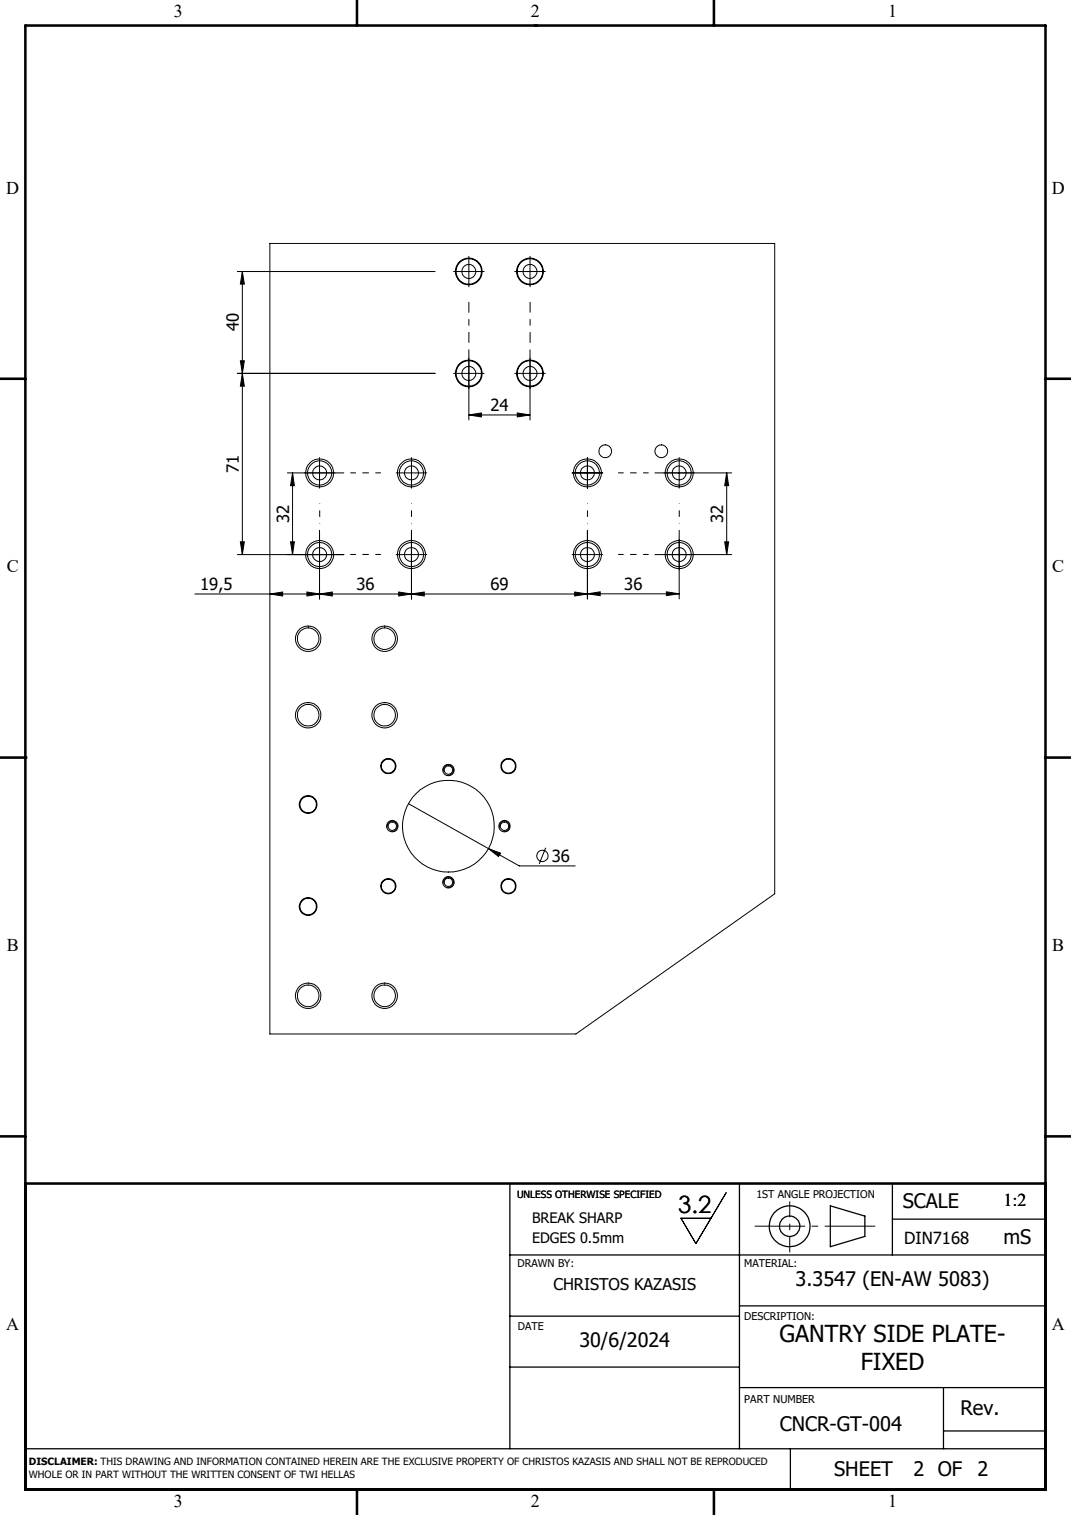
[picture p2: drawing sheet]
<svg xmlns="http://www.w3.org/2000/svg" width="210mm" height="297mm" viewBox="0 0 210 297" stroke-linecap="round" stroke-linejoin="round" font-family="sans-serif">
<g fill="none" stroke="#000" stroke-width=".2">
<path d="M46.5 53.2h38.8M47.5 53.2v55.5M47.5 53.2l.4 2.5h-.8zM52.9 47.7h99v127.5l-39 27.5h-60zM88.9 53.2h6M91.9 50.2v6M100.9 53.2h6M103.9 50.2v6M46.5 73.2h38.8M47.1 70.7h.8l-.4 2.5zM47.5 73.2l.4 2.5h-.8zM88.9 73.2h6"/>
<path d="M91.9 68.6v13.7M100.9 73.2h6M103.9 68.6v13.7M56.3 92.7h11.1M57.4 92.7l.3 2.5h-.7zM57.4 92.7v16M62.7 89.7v6M77.7 92.7h6M80.7 89.7v6M91.9 81.3l2.5-.3v.7zM91.9 81.3h12M101.4 81l2.5 .3-2.5 .4z"/>
<path d="M112.2 92.7h6M115.2 89.7v6M128.4 92.7h15.1M133.2 89.7v6M142.5 92.7l.4 2.5h-.8zM142.5 92.7v16M46.5 108.7h20.9M47.1 106.2h.8l-.4 2.5zM52.9 116.4l2.5-.3v.7zM57 106.2h.7l-.3 2.5zM60.2 116.1l2.5 .3-2.5 .4zM62.7 116.4l2.5-.3v.7z"/>
<path d="M62.7 104v13.4M77.7 108.7h6M78.2 116.1l2.5 .3-2.5 .4zM80.7 116.4l2.5-.3v.7zM80.7 104v13.4M112.2 108.7h6M112.7 116.1l2.5 .3-2.5 .4zM115.2 104v13.4M115.2 116.4h-77M115.2 116.4l2.5-.4v.8zM115.2 116.4h18M128.4 108.7h15.1"/>
<path d="M130.7 116l2.5 .4-2.5 .4zM133.2 104v13.4M142.1 106.2h.8l-.4 2.5zM80.1 157.5l21.7 12.3h11M87 151.2a1 1 0 0 1 .8-1.2 1 1 0 0 1 1.1 1.1 1 1 0 0 1-1.2 .8M76 162.2a1 1 0 0 1 .8-1.2 1 1 0 0 1 1.1 1.1 1 1 0 0 1-1.2 .8M87 173.2a.99 .99 0 0 1 .8-1.2 .99 .99 0 0 1 1.1 1 .99 .99 0 0 1-1.2 .9M95.8 166.4l2.3 .8-.3 .7zM98 162.2a1 1 0 0 1 .8-1.2 1 1 0 0 1 1.1 1.1 1 1 0 0 1-1.2 .8M107 166.2l-1.3 3.2M142.4 233.8l-5.9 10-3-5h5.9"/>
<circle cx="91.9" cy="53.2" r="2.5"/>
<circle cx="91.9" cy="53.2" r="2.64"/>
<circle cx="91.9" cy="53.2" r="1.38"/>
<circle cx="103.9" cy="53.2" r="2.5"/>
<circle cx="103.9" cy="53.2" r="1.38"/>
<circle cx="103.9" cy="53.2" r="2.63"/>
<circle cx="91.9" cy="73.2" r="2.5"/>
<circle cx="91.9" cy="73.2" r="2.64"/>
<circle cx="91.9" cy="73.2" r="1.37"/>
<circle cx="103.9" cy="73.2" r="2.5"/>
<circle cx="103.9" cy="73.2" r="1.37"/>
<circle cx="103.9" cy="73.2" r="2.63"/>
<circle cx="62.7" cy="92.7" r="2.38"/>
<circle cx="62.7" cy="92.7" r="2.75"/>
<circle cx="62.7" cy="92.7" r="1.38"/>
<circle cx="80.7" cy="92.7" r="2.38"/>
<circle cx="80.7" cy="92.7" r="2.75"/>
<circle cx="80.7" cy="92.7" r="1.38"/>
<circle cx="115.2" cy="92.7" r="2.38"/>
<circle cx="115.2" cy="92.7" r="2.75"/>
<circle cx="115.2" cy="92.7" r="1.38"/>
<circle cx="118.7" cy="88.5" r="1.25"/>
<circle cx="129.7" cy="88.5" r="1.25"/>
<circle cx="133.2" cy="92.7" r="2.75"/>
<circle cx="133.2" cy="92.7" r="1.38"/>
<circle cx="133.2" cy="92.7" r="2.37"/>
<circle cx="62.7" cy="108.7" r="2.38"/>
<circle cx="62.7" cy="108.7" r="2.75"/>
<circle cx="62.7" cy="108.7" r="1.38"/>
<circle cx="80.7" cy="108.7" r="2.38"/>
<circle cx="80.7" cy="108.7" r="2.75"/>
<circle cx="80.7" cy="108.7" r="1.38"/>
<circle cx="115.2" cy="108.7" r="2.38"/>
<circle cx="115.2" cy="108.7" r="2.75"/>
<circle cx="115.2" cy="108.7" r="1.38"/>
<circle cx="133.2" cy="108.7" r="2.75"/>
<circle cx="133.2" cy="108.7" r="1.38"/>
<circle cx="133.2" cy="108.7" r="2.37"/>
<circle cx="60.4" cy="125.2" r="2.13"/>
<circle cx="60.4" cy="125.2" r="2.5"/>
<circle cx="75.4" cy="125.2" r="2.12"/>
<circle cx="75.4" cy="125.2" r="2.49"/>
<circle cx="60.4" cy="140.2" r="2.13"/>
<circle cx="60.4" cy="157.7" r="1.74"/>
<circle cx="60.4" cy="140.2" r="2.5"/>
<circle cx="60.4" cy="157.7" r="1.63"/>
<circle cx="75.4" cy="140.2" r="2.12"/>
<circle cx="75.4" cy="140.2" r="2.49"/>
<circle cx="76.1" cy="150.2" r="1.5"/>
<circle cx="76.2" cy="150.2" r="1.38"/>
<circle cx="87.9" cy="151" r=".82"/>
<circle cx="87.9" cy="151" r="1.11"/>
<circle cx="99.7" cy="150.2" r="1.38"/>
<circle cx="99.7" cy="150.2" r="1.51"/>
<circle cx="60.4" cy="177.7" r="1.74"/>
<circle cx="60.4" cy="177.7" r="1.63"/>
<circle cx="76.1" cy="173.7" r="1.5"/>
<circle cx="76.2" cy="173.7" r="1.38"/>
<circle cx="76.9" cy="162" r=".82"/>
<circle cx="76.9" cy="162" r="1.12"/>
<circle cx="87.9" cy="173" r=".82"/>
<circle cx="87.9" cy="162" r="9"/>
<circle cx="87.9" cy="173" r="1.12"/>
<circle cx="98.9" cy="162" r="1.13"/>
<circle cx="98.9" cy="162" r=".82"/>
<circle cx="99.7" cy="173.7" r="1.38"/>
<circle cx="99.7" cy="173.7" r="1.51"/>
<circle cx="106.3" cy="167.8" r="1.11"/>
<circle cx="60.4" cy="195.2" r="2.12"/>
<circle cx="60.4" cy="195.2" r="2.5"/>
<circle cx="75.4" cy="195.2" r="2.11"/>
<circle cx="75.4" cy="195.2" r="2.49"/>
</g>
<g fill="none" stroke="#000" stroke-width=".25">
<path d="M100 232v52M145 232v52M162.8 236.4l6.8 2v4l-6.8 2zM175 232v14M175 239h30M100 246h105M100 258h45M145 256h60M100 268h45M145 272h60M185 272v12M5 284h200"/>
<path d="M155 284v8M185 280.5h20"/>
<circle cx="154.8" cy="240.4" r="4"/>
<circle cx="154.8" cy="240.4" r="2"/>
</g>
<path d="M148 240.4h23.6" fill="none" stroke="#000" stroke-width=".2" stroke-dasharray="15.2 1.3 1.3 1.3" stroke-dashoffset="5.3" stroke-linecap="butt"/>
<path d="M154.9 235.5v10" fill="none" stroke="#000" stroke-width=".2" stroke-dasharray="15.2 1.3 1.3 1.3" stroke-dashoffset="12.1" stroke-linecap="butt"/>
<path d="M68.7 92.7h6M121.2 92.7h6M68.7 108.7h6M121.2 108.7h6" fill="none" stroke="#000" stroke-width=".2" stroke-dasharray="15.2 1.3 1.3 1.3" stroke-dashoffset="14.1" stroke-linecap="butt"/>
<path d="M62.7 102.7v-4M80.7 102.7v-4M115.2 102.7v-4M133.2 102.7v-4" fill="none" stroke="#000" stroke-width=".2" stroke-dasharray="15.2 1.3 1.3 1.3" stroke-dashoffset="15.1" stroke-linecap="butt"/>
<path d="M91.9 67.2v-8M103.9 67.2v-8" fill="none" stroke="#000" stroke-width=".2" stroke-dasharray="15.2 1.3 1.3 1.3" stroke-dashoffset="13.1" stroke-linecap="butt"/>
<g fill="none" stroke="#000" stroke-width=".5">
<path d="M5 5h200v287h-200zM70 0v5M105 5h.1M140 0v5M0 74.3h5M205 74.3h5M0 148.5h5M5 148.5h.1M205 148.5h5M0 222.8h5M5 232h200M205 222.8h5"/>
<path d="M70 292v5M105 292h.1M140 292v5M190 292h.1"/>
</g>
<g fill="#000">
<path d="M95.8 166.4l2.3 .8-.3 .7z"/>
<path d="M91.9 81.3l2.5-.3v.7zM101.4 81l2.5 .3-2.5 .4zM115.2 116.4l2.5-.4v.8zM130.7 116l2.5 .4-2.5 .4z"/>
<path d="M57 106.2h.7l-.3 2.5zM57.4 92.7l.3 2.5h-.7zM47.1 106.2h.8l-.4 2.5zM47.5 73.2l.4 2.5h-.8zM47.1 70.7h.8l-.4 2.5zM47.5 53.2l.4 2.5h-.8zM142.1 106.2h.8l-.4 2.5zM142.5 92.7l.4 2.5h-.8z"/>
<path d="M62.7 116.4l2.5-.3v.7zM78.2 116.1l2.5 .3-2.5 .4zM80.7 116.4l2.5-.3v.7zM112.7 116.1l2.5 .3-2.5 .4z"/>
<path d="M60.2 116.1l2.5 .3-2.5 .4zM52.9 116.4l2.5-.3v.7z"/>
</g>
<text font-size="4.7" x="133" y="237.8">3.2</text>
<g font-size="4.6">
<text x="152.8" y="263">GANTRY SIDE PLATE-</text>
<text x="168.8" y="268.6">FIXED</text>
</g>
<g font-size="3.9">
<text x="177" y="236.9">SCALE</text>
<text x="196.7" y="243.9">mS</text>
<text x="156" y="252.2">3.3547 (EN-AW 5083)</text>
<text x="113.6" y="264.1">30/6/2024</text>
<text x="152.9" y="280.5">CNCR-GT-004</text>
<text x="188.3" y="277.3">Rev.</text>
<text x="163.6" y="289.3">SHEET</text>
<text x="179.1" y="289.3">2 OF</text>
<text x="191.7" y="289.3">2</text>
</g>
<g font-size="3.5">
<text x="34.1" y="3.4">3</text>
<text x="104.1" y="3.4">2</text>
<text x="174.1" y="3.4">1</text>
<text x="1.2" y="38">D</text>
<text x="206.2" y="38">D</text>
<text x="1.3" y="112.2">C</text>
<text x="206.3" y="112.2">C</text>
<text x="1.3" y="186.5">B</text>
<text x="206.3" y="186.5">B</text>
<text x="196.7" y="236.4">1:2</text>
<text x="1.2" y="260.7">A</text>
<text x="206.2" y="260.7">A</text>
<text x="34.1" y="295.4">3</text>
<text x="104.1" y="295.4">2</text>
<text x="174.1" y="295.4">1</text>
</g>
<g font-size="3.3">
<text x="46.8" y="65" transform="rotate(-90 46.8 65)">40</text>
<text x="96.2" y="80.6">24</text>
<text x="46.8" y="92.7" transform="rotate(-90 46.8 92.7)">71</text>
<text x="56.7" y="102.5" transform="rotate(-90 56.7 102.5)">32</text>
<text x="141.8" y="102.5" transform="rotate(-90 141.8 102.5)">32</text>
<text x="39.3" y="115.7">19,5</text>
<text x="69.9" y="115.7">36</text>
<text x="96.2" y="115.7">69</text>
<text x="122.4" y="115.7">36</text>
<text x="108.2" y="169">36</text>
<text x="177.3" y="243.9">DIN7168</text>
</g>
<text font-size="3.2" x="108.5" y="252.9">CHRISTOS KAZASIS</text>
<g font-size="2.8">
<text x="104.3" y="239.9">BREAK SHARP</text>
<text x="104.3" y="243.7">EDGES 0.5mm</text>
</g>
<g font-size="2.1">
<text x="148.3" y="234.9">1ST ANGLE PROJECTION</text>
<text x="101.5" y="248.3">DRAWN BY:</text>
<text x="145.9" y="248.3">MATERIAL:</text>
<text x="101.5" y="260.7">DATE</text>
<text x="145.9" y="258.7">DESCRIPTION:</text>
<text x="145.9" y="275">PART NUMBER</text>
</g>
<g font-size="2">
<text x="101.4" y="234.9">UNLESS OTHERWISE SPECIFIED</text>
<text x="5.7" y="287.3">DISCLAIMER: THIS DRAWING AND INFORMATION CONTAINED HEREIN ARE THE EXCLUSIVE PROPERTY OF CHRISTOS KAZASIS AND SHALL NOT BE REPRODUCED</text>
<text x="5.7" y="289.8">WHOLE OR IN PART WITHOUT THE WRITTEN CONSENT OF TWI HELLAS</text>
</g>
</svg>
